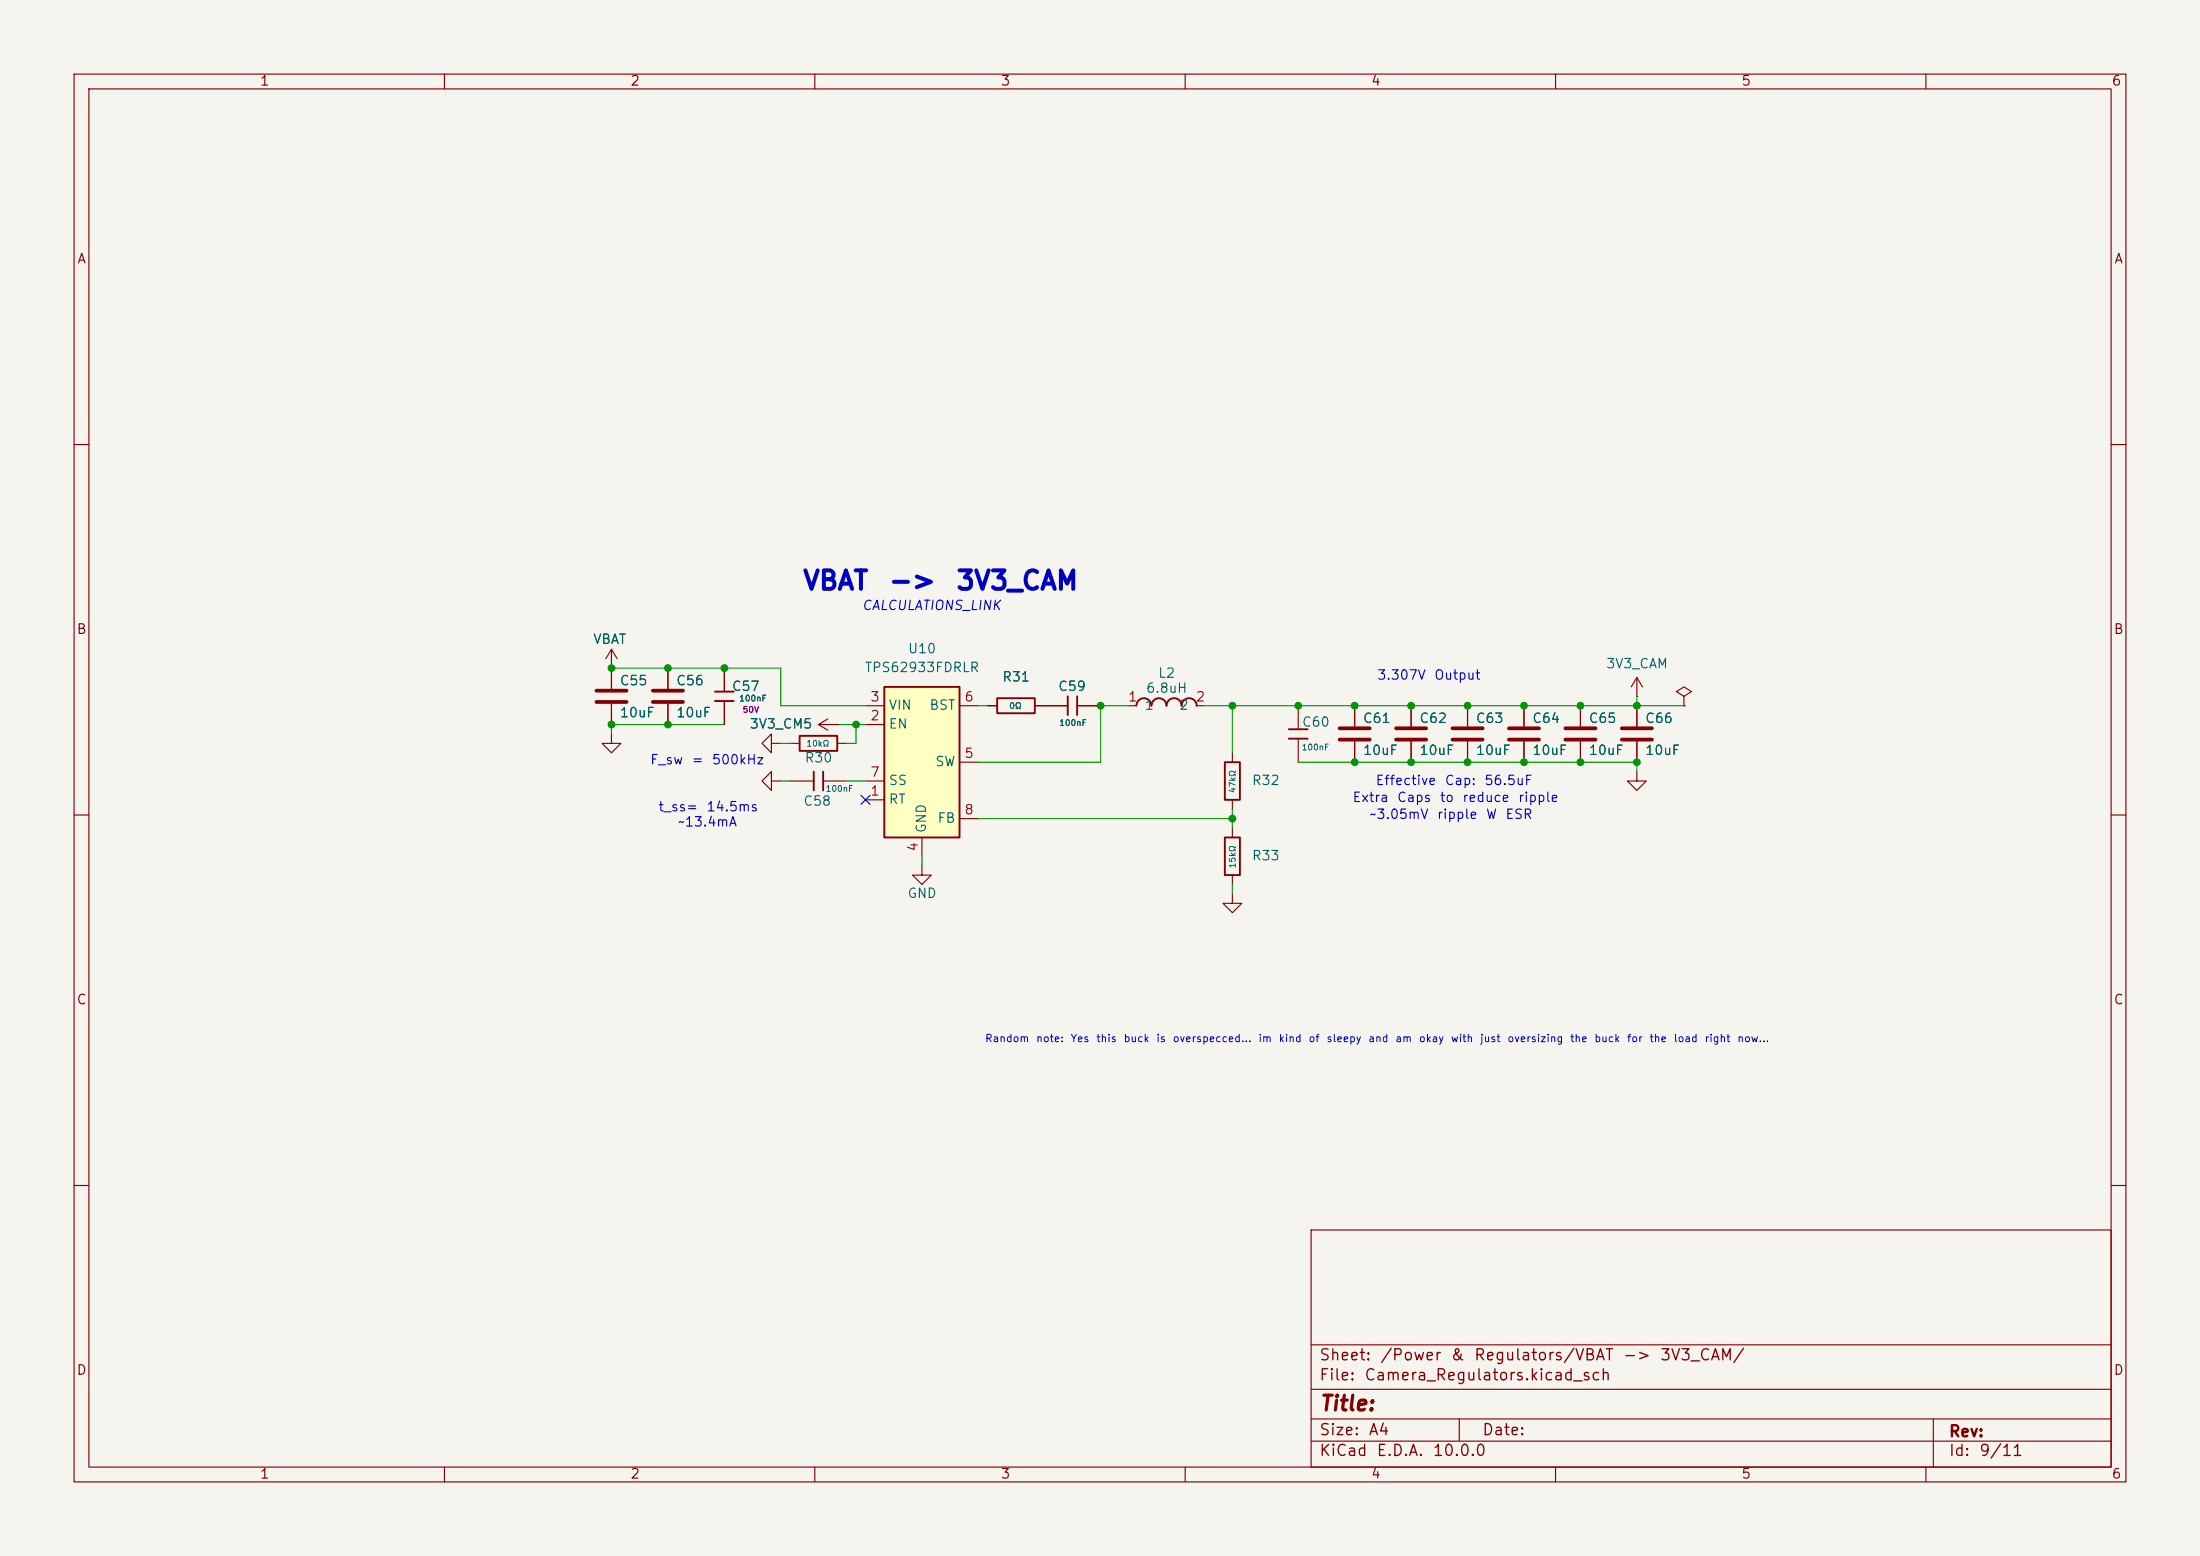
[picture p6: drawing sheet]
<svg xmlns="http://www.w3.org/2000/svg" width="297mm" height="210mm" viewBox="0 0 297 210" stroke-linecap="round" stroke-linejoin="round" font-family="sans-serif">
<path d="M0 0h297v210h-297z" fill="#f5f4ef" stroke="#f5f4ef" stroke-width=".14"/>
<g fill="none" stroke="#840000" stroke-width=".15">
<path d="M10 10h277v190h-277zM12 12h273v186h-273zM60 10v2M110 10v2M160 10v2M210 10v2M260 10v2M10 60h2M285 60h2M97.8 90.2v3.1M97.8 94.6v3.2M10 110h2"/>
<path d="M221 104.1v1.3h1.2l-1.2 1.3-1.3-1.3h1.3M285 110h2M10 160h2M177 166h108v32h-108zM285 160h2M60 198v2M110 198v2M160 198v2M177 194.5h108M177 191.5h108M177 187.5h108M177 181.5h108"/>
<path d="M197 191.5v3M210 198v2M260 198v2M261 191.5v6.5"/>
</g>
<path d="M96.5 94.6h2.6M96.5 93.3h2.6" fill="none" stroke="#840000" stroke-width=".25"/>
<path d="M119.4 92.7h10.1v20.3h-10.1z" fill="#ffffc2"/>
<path d="M107.9 99.3h5.1v2h-5.1zM119.4 92.7h10.1v20.3h-10.1zM134.6 94.2h5.1v2.1h-5.1zM144.1 94v2.5M145.4 94v2.5M153.4 95.2a1.01 1.01 0 0 1 1-1 1.01 1.01 0 0 1 1 1.1 1.01 1.01 0 0 1 1.1-1.1 1.01 1.01 0 0 1 1 1.1 1.02 1.02 0 0 1 1-1.1 1.02 1.02 0 0 1 1 1.1 1.01 1.01 0 0 1 1-1.1 1.01 1.01 0 0 1 1 1.1M174 99.7h2.5M174 98.4h2.5M109.9 104.1v2.6M111.1 104.1v2.6M165.4 102.9h2v5.1h-2zM165.4 113h2v5.1h-2z" fill="none" stroke="#840000" stroke-width=".25"/>
<g fill="none" stroke="#840000" stroke-width=".15">
<path d="M82.5 99.1v1.2h1.3l-1.3 1.3-1.2-1.3h1.2M82.5 90.2h.1M82.5 87.6v5.4M82.5 95v2.8M82.5 87.6l-.7 1.3M82.5 87.6l.8 1.3M90.2 90.2v2.8M90.2 95v2.8M97.8 90.2v3.1M97.8 94.6v3.2M110.5 97.8h2.5M110.5 97.8l1.3 .8"/>
<path d="M111.8 97l-1.3 .8M113 97.8h.1M116.8 97.8h2.6M116.8 95.3h2.6M129.5 95.3h2.6M133.3 95.3h1.3M139.7 95.3h4.4M145.4 95.3h3.2M152.4 95.3h1M161.5 95.3h1.1M175.3 95.3v3.1M175.3 99.7v3.2"/>
<path d="M182.9 95.3v2.7M190.5 95.3v2.7M198.1 95.3v2.7M205.7 95.3v2.7M213.4 95.3v2.7M221 94h.1M221 91.4v2.6M221 95.3v2.7M221 91.4l-.8 1.3M221 91.4l.7 1.3M227.3 94l1-.7-1-.6-1 .6 1 .7v1.3M227.3 95.3h.1"/>
<path d="M104.1 100.3v-1.2l-1.2 1.2 1.2 1.3v-1.3h1.3M104.1 105.4v-1.3l-1.2 1.3 1.2 1.3v-1.3h1.3M106.7 105.4h3.2M106.7 100.3h1.2M111.1 105.4h3.2M113 100.3h1.3M116.8 108h2.6M116.8 105.4h2.6M124.5 116.8v1.3h1.2l-1.2 1.3-1.3-1.3h1.3M124.5 113v2.6M129.5 102.9h2.6M129.5 110.5h2.6"/>
<path d="M166.4 101.6v1.3M166.4 108v1.2M166.4 111.8v1.2M166.4 118.1v1.3M182.9 100.1v2.8M190.5 100.1v2.8M198.1 100.1v2.8M205.7 100.1v2.8M213.4 100.1v2.8M221 100.1v2.8M166.4 120.7v1.2h1.2l-1.2 1.3-1.3-1.3h1.3"/>
</g>
<g fill="none" stroke="#840000" stroke-width=".51">
<path d="M80.5 93.2h4.1M80.5 94.7h4.1M88.1 93.2h4.1M88.1 94.7h4.1M180.8 98.3h4.1M180.8 99.8h4.1M188.5 98.3h4M188.5 99.8h4M196.1 98.3h4.1M196.1 99.8h4.1M203.7 98.3h4.1M203.7 99.8h4.1"/>
<path d="M211.3 98.3h4.1M211.3 99.8h4.1M218.9 98.3h4.1M218.9 99.8h4.1"/>
</g>
<g fill="none" stroke="#009600" stroke-width=".15">
<path d="M82.5 90.2h22.9v5.1h11.4M97.8 97.8h-15.3v1.3M113 97.8h3.8M115.6 97.8v2.5h-1.3M132.1 95.3h1.2M152.4 95.3h-3.8v7.6h-16.5M162.6 95.3h64.7M166.4 95.3v6.3M221 94v1.3M105.4 105.4h1.3M105.4 100.3h1.3M114.3 105.4h2.5"/>
<path d="M124.5 115.6v1.2M132.1 110.5h34.3M166.4 109.2v2.6M166.4 119.4v1.3M175.3 102.9h45.7v1.2"/>
</g>
<path d="M116.2 107.3l1.2 1.3M117.4 107.3l-1.2 1.3" fill="none" stroke="#000084" stroke-width=".15"/>
<g fill="#009600" stroke="#009600" stroke-width=".14">
<circle cx="90.2" cy="97.8" r=".46"/>
<circle cx="90.2" cy="90.2" r=".46"/>
<circle cx="97.8" cy="90.2" r=".46"/>
<circle cx="82.5" cy="97.8" r=".46"/>
<circle cx="82.5" cy="90.2" r=".46"/>
<circle cx="115.6" cy="97.8" r=".46"/>
<circle cx="213.4" cy="95.3" r=".46"/>
<circle cx="213.4" cy="102.9" r=".46"/>
<circle cx="198.1" cy="95.3" r=".46"/>
<circle cx="198.1" cy="102.9" r=".46"/>
<circle cx="221" cy="102.9" r=".46"/>
<circle cx="221" cy="95.3" r=".46"/>
<circle cx="190.5" cy="102.9" r=".46"/>
<circle cx="190.5" cy="95.3" r=".46"/>
<circle cx="205.7" cy="95.3" r=".46"/>
<circle cx="205.7" cy="102.9" r=".46"/>
<circle cx="182.9" cy="95.3" r=".46"/>
<circle cx="175.3" cy="95.3" r=".46"/>
<circle cx="182.9" cy="102.9" r=".46"/>
<circle cx="166.4" cy="110.5" r=".46"/>
<circle cx="166.4" cy="95.3" r=".46"/>
<circle cx="148.6" cy="95.3" r=".46"/>
</g>
<g font-size="2.5" fill="#0000c2">
<text x="108.2" y="80.2">VBAT</text>
<text x="119.8" y="80.2">-&gt;</text>
<text x="128.9" y="80.2">3V3_CAM</text>
</g>
<text font-size="2" fill="#840000" x="178" y="190.9">Title:</text>
<g font-size="1.5" fill="#840000">
<text x="178" y="184">Sheet:</text>
<text x="186.2" y="184">/Power</text>
<text x="195.7" y="184">&amp;</text>
<text x="198.9" y="184">Regulators/VBAT</text>
<text x="219" y="184">-&gt;</text>
<text x="224" y="184">3V3_CAM/</text>
<text x="178" y="186.7">File:</text>
<text x="184.1" y="186.7">Camera_Regulators.kicad_sch</text>
<text x="178" y="196.9">KiCad</text>
<text x="178" y="194.1">Size:</text>
<text x="184.7" y="194.1">A4</text>
<text x="185.7" y="196.9">E.D.A.</text>
<text x="193.3" y="196.9">10.0.0</text>
<text x="200" y="194.1">Date:</text>
<text x="263" y="194.3">Rev:</text>
<text x="263" y="196.9">Id:</text>
<text x="267.1" y="196.9">9/11</text>
</g>
<g font-size="1.3" fill="#840000">
<text x="35" y="11.9">1</text>
<text x="85" y="11.9">2</text>
<text x="135" y="11.9">3</text>
<text x="185" y="11.9">4</text>
<text x="235" y="11.9">5</text>
<text x="285" y="11.9">6</text>
<text x="10.3" y="35.9">A</text>
<text x="285.3" y="35.9">A</text>
<text x="10.3" y="85.9">B</text>
<text x="285.3" y="85.9">B</text>
<text x="10.3" y="135.9">C</text>
<text x="285.3" y="135.9">C</text>
<text x="10.3" y="185.9">D</text>
<text x="285.3" y="185.9">D</text>
<text x="35" y="199.9">1</text>
<text x="85" y="199.9">2</text>
<text x="135" y="199.9">3</text>
<text x="185" y="199.9">4</text>
<text x="235" y="199.9">5</text>
<text x="285" y="199.9">6</text>
</g>
<g font-size="1.3" fill="#0000c2">
<text x="116.3" y="82.7">CALCULATIONS_LINK</text>
<text x="185.8" y="92.1">3.307V</text>
<text x="193.5" y="92.1">Output</text>
<text x="87.7" y="103.5">F_sw</text>
<text x="93.3" y="103.5">=</text>
<text x="96" y="103.5">500kHz</text>
<text x="185.6" y="106.3">Effective</text>
<text x="194.9" y="106.3">Cap:</text>
<text x="200.3" y="106.3">56.5uF</text>
<text x="88.8" y="109.8">t_ss=</text>
<text x="91.4" y="111.9">~13.4mA</text>
<text x="95.3" y="109.8">14.5ms</text>
<text x="182.5" y="108.6">Extra</text>
<text x="184.8" y="110.8">~3.05mV</text>
<text x="188.5" y="108.6">Caps</text>
<text x="193.9" y="110.8">ripple</text>
<text x="194.3" y="108.6">to</text>
<text x="197.3" y="108.6">reduce</text>
<text x="200.5" y="110.8">W</text>
<text x="203.1" y="110.8">ESR</text>
<text x="204.8" y="108.6">ripple</text>
</g>
<g font-size="1.3" fill="#006464">
<text x="80" y="87.2">VBAT</text>
<text x="122.5" y="88.5">U10</text>
<text x="83.6" y="92.8">C55</text>
<text x="91.2" y="92.8">C56</text>
<text x="98.7" y="93.6">C57</text>
<text x="116.6" y="91">TPS62933FDRLR</text>
<text x="135.2" y="92.3">R31</text>
<text x="142.8" y="93.6">C59</text>
<text x="154.6" y="93.8">6.8uH</text>
<text x="156.3" y="91.8">L2</text>
<text x="216.7" y="90.5">3V3_CAM</text>
<text x="83.6" y="97.1">10uF</text>
<text x="91.2" y="97.1">10uF</text>
<text x="101.1" y="98.7">3V3_CM5</text>
<text x="119.9" y="98.7">EN</text>
<text x="119.9" y="96.1">VIN</text>
<text x="125.4" y="96.1">BST</text>
<text x="154.4" y="96.1">1</text>
<text x="159.1" y="96.1">2</text>
<text x="175.7" y="98.4">C60</text>
<text x="183.9" y="97.9">C61</text>
<text x="191.5" y="97.9">C62</text>
<text x="199.1" y="97.9">C63</text>
<text x="206.8" y="97.9">C64</text>
<text x="214.4" y="97.9">C65</text>
<text x="222" y="97.9">C66</text>
<text x="108.5" y="103.2">R30</text>
<text x="119.9" y="106.3">SS</text>
<text x="126.2" y="103.7">SW</text>
<text x="168.9" y="106.3">R32</text>
<text x="183.9" y="102.2">10uF</text>
<text x="191.5" y="102.2">10uF</text>
<text x="199.1" y="102.2">10uF</text>
<text x="206.8" y="102.2">10uF</text>
<text x="214.4" y="102.2">10uF</text>
<text x="222" y="102.2">10uF</text>
<text x="108.4" y="109.1">C58</text>
<text x="119.9" y="108.8">RT</text>
<text x="125.3" y="112.5" transform="rotate(-90 125.3 112.5)">GND</text>
<text x="126.5" y="111.4">FB</text>
<text x="168.9" y="116.4">R33</text>
<text x="122.4" y="121.5">GND</text>
</g>
<g font-size="1.3" fill="#a90000">
<text x="117.4" y="95">3</text>
<text x="130.1" y="95">6</text>
<text x="152.2" y="95">1</text>
<text x="161.3" y="95">2</text>
<text x="117.4" y="97.5">2</text>
<text x="117.4" y="107.7">1</text>
<text x="117.4" y="105.2">7</text>
<text x="130.1" y="102.6">5</text>
<text x="130.1" y="110.2">8</text>
<text x="124.2" y="115" transform="rotate(-90 124.2 115)">4</text>
</g>
<g font-size="1" fill="#0000c2">
<text x="132.9" y="140.9">Random</text>
<text x="139.8" y="140.9">note:</text>
<text x="144.4" y="140.9">Yes</text>
<text x="147.9" y="140.9">this</text>
<text x="151.6" y="140.9">buck</text>
<text x="156" y="140.9">is</text>
<text x="158.2" y="140.9">overspecced...</text>
<text x="169.8" y="140.9">im</text>
<text x="172.5" y="140.9">kind</text>
<text x="176.6" y="140.9">of</text>
<text x="179" y="140.9">sleepy</text>
<text x="184.6" y="140.9">and</text>
<text x="188.3" y="140.9">am</text>
<text x="191.5" y="140.9">okay</text>
<text x="195.8" y="140.9">with</text>
<text x="199.7" y="140.9">just</text>
<text x="203.4" y="140.9">oversizing</text>
<text x="211.9" y="140.9">the</text>
<text x="215.1" y="140.9">buck</text>
<text x="219.6" y="140.9">for</text>
<text x="222.6" y="140.9">the</text>
<text x="225.9" y="140.9">load</text>
<text x="230" y="140.9">right</text>
<text x="234.5" y="140.9">now...</text>
</g>
<g font-size=".8" fill="#006464">
<text x="99.7" y="94.9">100nF</text>
<text x="136.2" y="95.9">0Ω</text>
<text x="108.8" y="101">10kΩ</text>
<text x="142.9" y="98.2">100nF</text>
<text x="175.7" y="101.5">100nF</text>
<text x="111.4" y="107.1">100nF</text>
<text x="167" y="107.1" transform="rotate(-90 167 107.1)">47kΩ</text>
<text x="167" y="117.3" transform="rotate(-90 167 117.3)">15kΩ</text>
</g>
<text font-size=".8" fill="#840084" x="100.2" y="96.4">50V</text>
</svg>
